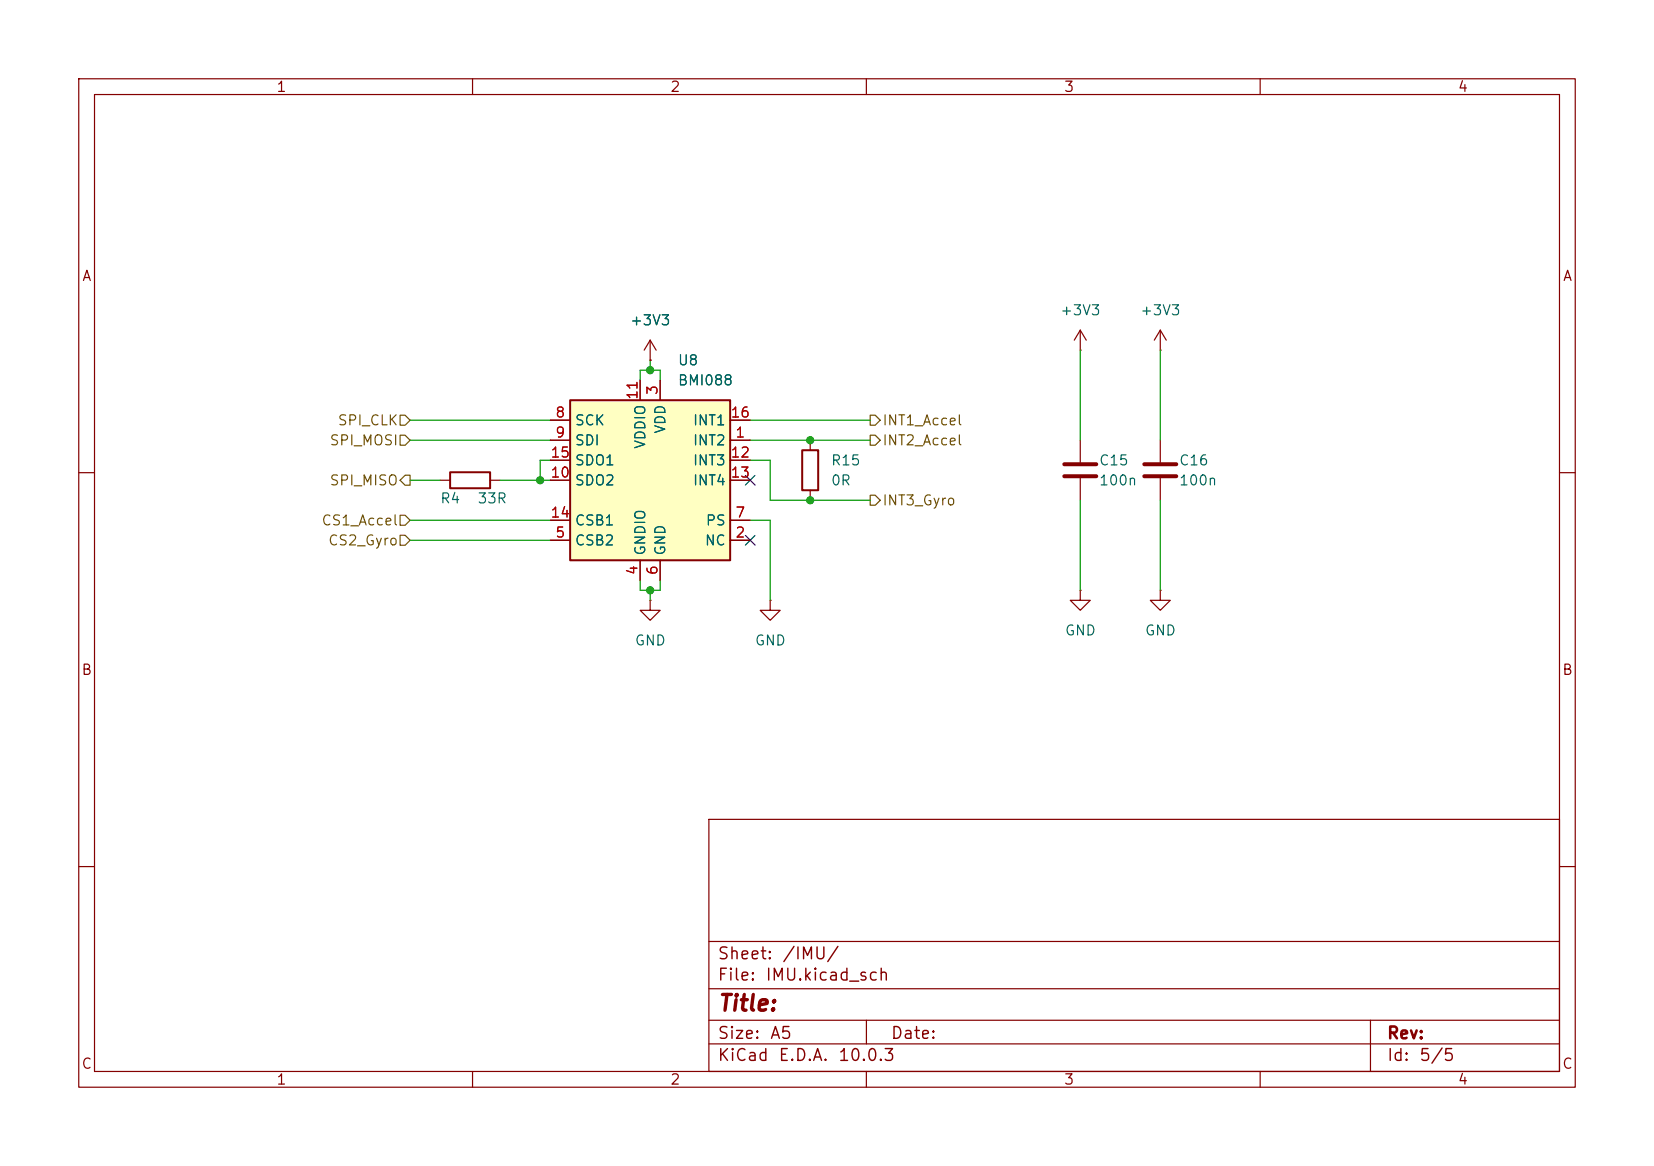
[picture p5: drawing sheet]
<svg xmlns="http://www.w3.org/2000/svg" width="210mm" height="148mm" viewBox="0 0 210 148" stroke-linecap="round" stroke-linejoin="round" font-family="sans-serif">
<g fill="none" stroke="#840000" stroke-width=".15">
<path d="M10 10h190v128h-190zM12 12h186v124h-186zM60 10v2M110 10v2M160 10v2M10 60h2M55.9 61h1.2M62.2 61h1.3M82.5 76.2v1.3h1.3l-1.3 1.2-1.2-1.2h1.2M82.5 76.2h.1M198 60h2M10 110h2"/>
<path d="M90 104h108v32h-108zM90 119.5h108M198 110h2M60 136v2M90 132.5h108M90 129.5h108M90 125.5h108M110 136v2M110 129.5v3M160 136v2M174 129.5v6.5"/>
</g>
<path d="M57.1 59.9h5.1v2.1h-5.1z" fill="none" stroke="#840000" stroke-width=".25"/>
<path d="M72.4 50.8h20.3v20.3h-20.3z" fill="#ffffc2"/>
<path d="M72.4 50.8h20.3v20.3h-20.3zM101.9 57.2h2v5h-2z" fill="none" stroke="#840000" stroke-width=".25"/>
<g fill="none" stroke="#840000" stroke-width=".15">
<path d="M69.8 55.9h2.6M69.8 53.3h2.6M69.8 58.4h2.6M81.3 48.3v2.5M82.5 45.7h.1M82.5 43.2l-.7 1.3M82.5 43.2l.8 1.3M82.5 43.2v2.5M83.8 48.3v2.5M92.7 55.9h2.5M92.7 53.3h2.5M92.7 58.4h2.5"/>
<path d="M102.9 55.9v1.3M137.2 44.5h.1M137.2 41.9l-.8 1.3M137.2 41.9l.7 1.3M137.2 41.9v2.6M137.2 55.9v2.8M147.3 44.5h.1M147.3 41.9v2.6M147.3 55.9v2.8M147.3 41.9l-.7 1.3M147.3 41.9l.8 1.3M69.8 68.6h2.6"/>
<path d="M69.8 66h2.6M69.8 61h2.6M81.3 71.1v2.6M83.8 71.1v2.6M92.7 68.6h2.5M92.7 66h2.5M92.7 61h2.5M97.8 76.2v1.3h1.3l-1.3 1.2-1.3-1.2h1.3M97.8 76.2h.1M102.9 62.2v1.3M137.2 74.9v1.3h1.2l-1.2 1.3-1.3-1.3h1.3M137.2 74.9h.1"/>
<path d="M137.2 60.7v2.8M147.3 74.9v1.3h1.3l-1.3 1.3-1.3-1.3h1.3M147.3 74.9h.1M147.3 60.7v2.8"/>
</g>
<path d="M135.1 58.9h4.1M145.3 58.9h4.1M135.1 60.5h4.1M145.3 60.5h4.1" fill="none" stroke="#840000" stroke-width=".51"/>
<path d="M50.8 52.7h.6l.7 .6-.7 .7h-.6zM50.8 55.2h.6l.7 .7-.7 .6h-.6zM110.5 55.2h.6l.7 .7-.7 .6h-.6zM110.5 52.7h.6l.7 .6-.7 .7h-.6zM50.8 67.9h.6l.7 .7-.7 .6h-.6zM50.8 61l.6-.7h.7v1.3h-.7zM50.8 65.4h.6l.7 .6-.7 .7h-.6zM110.5 62.9h.6l.7 .6-.7 .6h-.6z" fill="none" stroke="#725600" stroke-width=".15"/>
<g fill="none" stroke="#009600" stroke-width=".15">
<path d="M52.1 55.9h17.7M52.1 53.3h17.7M69.8 58.4h-1.2v2.6M81.3 48.3v-1.3h2.5v1.3M82.5 45.7v1.3M95.2 58.4h2.6v5.1h12.7M95.2 55.9h15.3M95.2 53.3h15.3M137.2 44.5v11.4M147.3 44.5v11.4M52.1 61h3.8M52.1 66h17.7"/>
<path d="M52.1 68.6h17.7M63.5 61h6.3M81.3 73.7v1.2h2.5v-1.2M82.5 74.9v1.3M95.2 66h2.6v10.2M137.2 63.5v11.4M147.3 63.5v11.4"/>
</g>
<path d="M94.6 68l1.3 1.2M94.6 60.4l1.3 1.2M95.9 68l-1.3 1.2M95.9 60.4l-1.3 1.2" fill="none" stroke="#000084" stroke-width=".15"/>
<g fill="#009600" stroke="#009600" stroke-width=".13">
<circle cx="68.6" cy="61" r=".46"/>
<circle cx="82.5" cy="47" r=".46"/>
<circle cx="82.5" cy="74.9" r=".46"/>
<circle cx="102.9" cy="63.5" r=".46"/>
<circle cx="102.9" cy="55.9" r=".46"/>
</g>
<text font-size="2" fill="#840000" x="91" y="128.8">Title:</text>
<g font-size="1.5" fill="#840000">
<text x="91" y="124.9">File:</text>
<text x="91" y="122.2">Sheet:</text>
<text x="97.1" y="124.9">IMU.kicad_sch</text>
<text x="99.2" y="122.2">/IMU/</text>
<text x="91" y="135.1">KiCad</text>
<text x="91" y="132.3">Size:</text>
<text x="97.7" y="132.3">A5</text>
<text x="98.7" y="135.1">E.D.A.</text>
<text x="106.3" y="135.1">10.0.3</text>
<text x="113" y="132.3">Date:</text>
<text x="176" y="132.3">Rev:</text>
<text x="176" y="135.1">Id:</text>
<text x="180.1" y="135.1">5/5</text>
</g>
<g font-size="1.3" fill="#840000">
<text x="35" y="12">1</text>
<text x="85" y="12">2</text>
<text x="135" y="12">3</text>
<text x="185" y="12">4</text>
<text x="10.3" y="36">A</text>
<text x="198.4" y="36">A</text>
<text x="10.3" y="86">B</text>
<text x="198.3" y="86">B</text>
<text x="10.3" y="136">C</text>
<text x="198.3" y="136">C</text>
<text x="35" y="138">1</text>
<text x="85" y="138">2</text>
<text x="135" y="138">3</text>
<text x="185" y="138">4</text>
</g>
<g font-size="1.3" fill="#006464">
<text x="79.9" y="41.6">+3V3</text>
<text x="134.5" y="40.3">+3V3</text>
<text x="144.7" y="40.3">+3V3</text>
<text x="86" y="46.7">U8</text>
<text x="86" y="49.2">BMI088</text>
<text x="72.9" y="54.3">SCK</text>
<text x="72.9" y="56.9">SDI</text>
<text x="72.9" y="59.4">SDO1</text>
<text x="82.3" y="57.1" transform="rotate(-90 82.3 57.1)">VDDIO</text>
<text x="84.8" y="55.1" transform="rotate(-90 84.8 55.1)">VDD</text>
<text x="87.9" y="56.9">INT2</text>
<text x="87.9" y="59.4">INT3</text>
<text x="87.9" y="54.3">INT1</text>
<text x="105.4" y="59.4">R15</text>
<text x="139.5" y="59.4">C15</text>
<text x="149.6" y="59.4">C16</text>
<text x="55.8" y="64.2">R4</text>
<text x="60.5" y="64.2">33R</text>
<text x="72.9" y="61.9">SDO2</text>
<text x="87.9" y="61.9">INT4</text>
<text x="105.4" y="61.9">0R</text>
<text x="139.5" y="61.9">100n</text>
<text x="149.6" y="61.9">100n</text>
<text x="72.9" y="69.6">CSB2</text>
<text x="72.9" y="67">CSB1</text>
<text x="82.3" y="70.6" transform="rotate(-90 82.3 70.6)">GNDIO</text>
<text x="84.8" y="70.6" transform="rotate(-90 84.8 70.6)">GND</text>
<text x="89.4" y="69.6">NC</text>
<text x="89.5" y="67">PS</text>
<text x="80.5" y="82.3">GND</text>
<text x="95.8" y="82.3">GND</text>
<text x="135.1" y="81">GND</text>
<text x="145.3" y="81">GND</text>
</g>
<g font-size="1.3" fill="#a90000">
<text x="70.4" y="53.3">8</text>
<text x="81.3" y="50.8" transform="rotate(-90 81.3 50.8)">11</text>
<text x="83.8" y="50.2" transform="rotate(-90 83.8 50.2)">3</text>
<text x="92.7" y="53.3">16</text>
<text x="69.8" y="58.4">15</text>
<text x="70.4" y="55.9">9</text>
<text x="92.7" y="58.4">12</text>
<text x="93.3" y="55.9">1</text>
<text x="69.8" y="60.9">10</text>
<text x="92.7" y="60.9">13</text>
<text x="69.8" y="66">14</text>
<text x="70.4" y="68.6">5</text>
<text x="93.3" y="68.6">2</text>
<text x="93.3" y="66">7</text>
<text x="81.3" y="73.1" transform="rotate(-90 81.3 73.1)">4</text>
<text x="83.8" y="73.1" transform="rotate(-90 83.8 73.1)">6</text>
</g>
<g font-size="1.3" fill="#725600">
<text x="41.8" y="56.9">SPI_MOSI</text>
<text x="42.8" y="54.3">SPI_CLK</text>
<text x="112" y="56.9">INT2_Accel</text>
<text x="112" y="54.3">INT1_Accel</text>
<text x="41.8" y="61.9">SPI_MISO</text>
<text x="112" y="64.5">INT3_Gyro</text>
<text x="40.7" y="67">CS1_Accel</text>
<text x="41.6" y="69.6">CS2_Gyro</text>
</g>
</svg>
